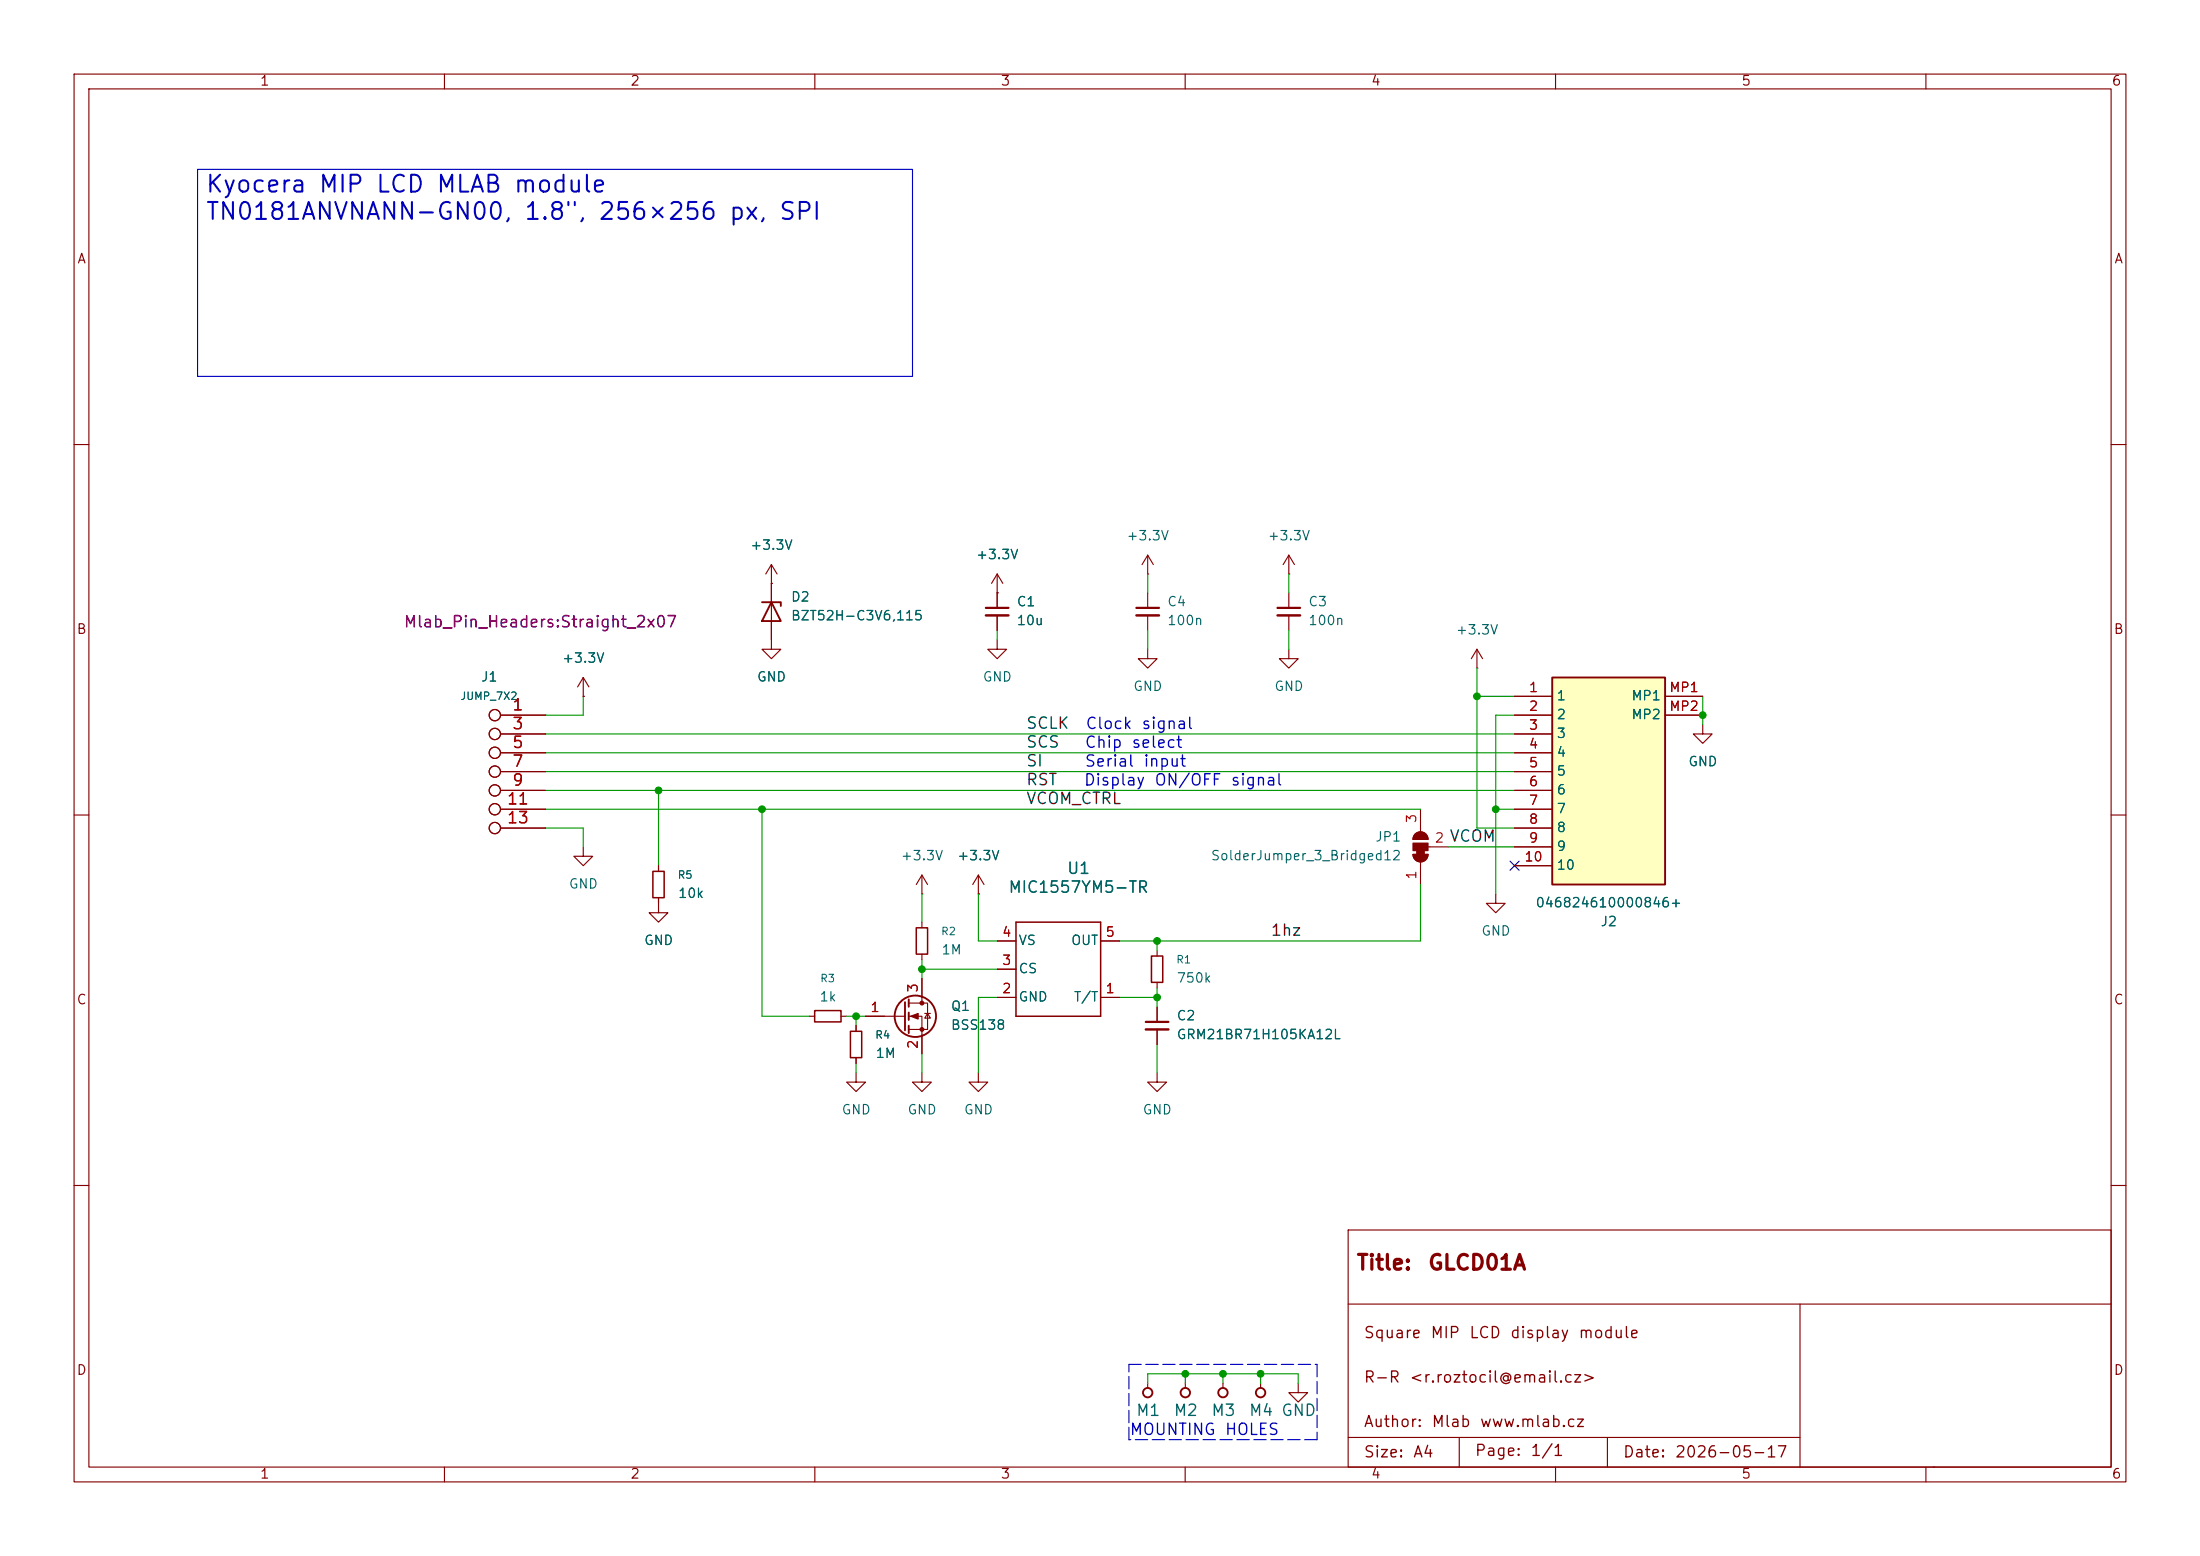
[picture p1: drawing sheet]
<svg xmlns="http://www.w3.org/2000/svg" width="297mm" height="210mm" viewBox="0 0 297 210" stroke-linecap="round" stroke-linejoin="round" font-family="sans-serif">
<g fill="none" stroke="#840000" stroke-width=".15">
<path d="M10 10h277v190h-277zM12 12h273v186h-273zM60 10v2M110 10v2M160 10v2M210 10v2M260 10v2M10 60h2M104.1 78.7h.1M104.1 76.2v11.4h1.3l-1.3 1.3-1.2-1.3h1.2M104.1 76.2l-.7 1.3M104.1 76.2l.8 1.3"/>
<path d="M134.6 77.5v4.5M134.6 77.5l-.7 1.2M134.6 77.5l.8 1.2M154.9 77.5h.1M154.9 74.9l-.7 1.3M154.9 74.9l.8 1.3M154.9 74.9v2.6M174 77.5h.1M174 74.9v2.6M174 74.9l-.8 1.3M174 74.9l.8 1.3M285 60h2"/>
<path d="M78.7 94h.1M78.7 91.4l-.7 1.3M78.7 91.4l.8 1.3M78.7 91.4v2.6M134.6 86.4v1.2h1.3l-1.3 1.3-1.3-1.3h1.3M134.6 80h.1M134.6 83.1v2M154.9 87.6v1.3h1.3l-1.3 1.3-1.2-1.3h1.2M154.9 80v2M154.9 83.1v2M174 87.6v1.3h1.3l-1.3 1.3-1.3-1.3h1.3M174 80v2"/>
<path d="M174 83.1v2M199.4 90.2h.1M199.4 87.6l-.8 1.3M199.4 87.6l.8 1.3M199.4 87.6v2.6M10 110h2M132.1 118.1l-.8 1.3M132.1 118.1l.7 1.3M132.1 118.1v2.6M190.8 115.3h2a1.02 1.02 0 0 1-1 1 1.02 1.02 0 0 1-1-1zM191 112.6a1.02 1.02 0 0 1 1.2-.3 1.02 1.02 0 0 1 .6 1h-2v-.4zM191.8 109.2v3.1"/>
<path d="M191.8 116.3v3.1M192.8 114.3h2.8M285 110h2M109.2 137.2h.8M113.5 137.2h.8M115.6 138.4v.8M116.8 137.2h5.4M122.7 135.4h2.5v3.5h-2.5M122.7 137.2h1.8v5M124.5 132.1v3.3M124.8 136.8h.8M125.2 136.8l.4 .6h-.8z"/>
<path d="M132.1 120.7h.1M134.6 134.6h2.6M134.6 130.8h2.6M134.6 127h2.6M148.6 134.6h2.5M148.6 127h2.5M156.2 128.3v.7M156.2 132.6v.8M156.2 135.9v2M156.2 138.9v2.1M201.9 120.7v1.2h1.3l-1.3 1.3-1.2-1.3h1.2M115.6 144.8v1.3h1.2l-1.2 1.2-1.3-1.2h1.3"/>
<path d="M115.6 142.7v.8M124.5 144.8v1.3h1.2l-1.2 1.2-1.3-1.2h1.3M132.1 144.8v1.3h1.2l-1.2 1.2-1.3-1.2h1.3M10 160h2M182 166h103v32h-103zM182 176h103M243 176v22M285 160h2M60 198v2M110 198v2M154.9 186.7v.6M160 198v2"/>
<path d="M160 186.7v.6M165.1 186.7v.6M170.2 186.7v.6M175.3 186.7v1.3h1.2l-1.2 1.2-1.3-1.2h1.3M182 194h61M197 194v4M210 198v2M217 194v4M260 198v2M261 198h.1"/>
</g>
<path d="M110 136.4h3.5v1.5h-3.5zM114.8 139.2h1.5v3.5h-1.5zM137.2 124.5h11.4v12.7h-11.4zM155.4 129h1.6v3.6h-1.6z" fill="none" stroke="#840000" stroke-width=".2"/>
<path d="M133.1 82h3M153.4 82h3.1M172.5 82h3M154.7 137.9h3" fill="none" stroke="#840000" stroke-width=".3"/>
<path d="M133.1 83.1h3M153.4 83.1h3.1M172.5 83.1h3M154.7 138.9h3" fill="none" stroke="#840000" stroke-width=".33"/>
<g fill="none" stroke="#840000" stroke-width=".25">
<path d="M102.9 81.3h2.5v.5M104.1 81.3l1.3 2.5h-2.5zM122.2 135.3v3.8M122.7 134.9v1M122.7 136.7v1M122.7 138.4v1"/>
<circle cx="123.6" cy="137.2" r="2.79"/>
<circle cx="154.9" cy="188" r=".63"/>
<circle cx="160" cy="188" r=".63"/>
<circle cx="165.1" cy="188" r=".63"/>
<circle cx="170.2" cy="188" r=".63"/>
</g>
<g fill="#840000" stroke="#840000" stroke-width=".15">
<path d="M122.9 137.2l1.1-.4v.7z"/>
<path d="M191.3 114.8h1v.5h-1z"/>
<path d="M190.8 115.3h2a1.02 1.02 0 0 1-1 1 1.02 1.02 0 0 1-1-1z"/>
<path d="M190.8 113.8h2v1h-2z"/>
<path d="M191 112.6a1.02 1.02 0 0 1 1.2-.3 1.02 1.02 0 0 1 .6 1h-2v-.4z"/>
<circle cx="124.5" cy="135.4" r=".25"/>
<circle cx="124.5" cy="138.9" r=".25"/>
</g>
<path d="M209.5 91.4h15.3v28h-15.3z" fill="#ffffc2"/>
<path d="M209.5 91.4h15.3v28h-15.3z" fill="none" stroke="#840000" stroke-width=".25"/>
<g fill="none" stroke="#840000" stroke-width=".15">
<path d="M104.1 78.7h.1M104.1 78.7v2.6M67.6 96.5h6.1M67.6 99.1h6.1M78.7 94h.1M104.1 83.8v2.6M134.6 80h.1M134.6 80v2M134.6 83.1v2M204.5 94h5M204.5 96.5h5M204.5 99.1h5"/>
<path d="M224.8 94h5.1M224.8 96.5h5.1M229.9 97.8v1.3h1.2l-1.2 1.2-1.3-1.2h1.3M67.6 101.6h6.1M67.6 104.1h6.1M67.6 106.7h6.1M67.6 109.2h6.1M67.6 111.8h6.1M78.7 114.3v1.3h1.3l-1.3 1.2-1.2-1.2h1.2M88.9 116.8v.8M124.5 118.1l-.8 1.3M124.5 118.1l.7 1.3"/>
<path d="M124.5 118.1v2.6M204.5 101.6h5M204.5 104.1h5M204.5 106.7h5M204.5 109.2h5M204.5 111.8h5M204.5 114.3h5M204.5 116.8h5M88.9 121.2v2h1.3l-1.3 1.3-1.3-1.3h1.3M115.6 138.4v.8M116.8 137.2h2.6M124.5 120.7h.1"/>
<path d="M124.5 124.5v.7M124.5 128.8v.7M124.5 132.1v2.5M124.5 139.7v2.5M132.1 120.7h.1M134.6 134.6h2.6M134.6 130.8h2.6M134.6 127h2.6M148.6 134.6h2.5M148.6 127h2.5M156.2 135.9v2M156.2 138.9v2.1"/>
<path d="M115.6 142.7v.8M156.2 144.8v1.3h1.3l-1.3 1.2-1.3-1.2h1.3"/>
<circle cx="66.8" cy="96.5" r=".76"/>
<circle cx="66.8" cy="99.1" r=".76"/>
<circle cx="66.8" cy="101.6" r=".76"/>
<circle cx="66.8" cy="111.8" r=".76"/>
<circle cx="66.8" cy="109.2" r=".76"/>
<circle cx="66.8" cy="106.7" r=".76"/>
<circle cx="66.8" cy="104.1" r=".76"/>
</g>
<path d="M88.1 117.6h1.6v3.6h-1.6zM123.7 125.2h1.5v3.6h-1.5z" fill="none" stroke="#840000" stroke-width=".2"/>
<path d="M152.4 194.3v-10.1M152.4 184.2h25.4M177.8 194.3h-25.4M177.8 184.2v10.1" fill="none" stroke="#0000c2" stroke-width=".15" stroke-dasharray="1.7 .6"/>
<g fill="none" stroke="#009600" stroke-width=".15">
<path d="M154.9 77.5v2.5M174 77.5v2.5M73.7 99.1h130.8M78.7 94v2.5h-5M134.6 85.1v1.3M154.9 85.1v2.5M174 85.1v2.5M199.4 94h5.1M199.4 90.2v21.6h5.1M204.5 96.5h-2.6v24.2M229.9 94v3.8M73.7 106.7h130.8"/>
<path d="M73.7 111.8h5v2.5M73.7 109.2h118.1M73.7 101.6h130.8M73.7 104.1h130.8M88.9 106.7v10.1M102.9 109.2v28h6.3M191.8 119.4v7.6h-40.7M195.6 114.3h8.9M201.9 109.2h2.6M114.3 137.2h2.5M115.6 137.2v1.2M124.5 120.7v3.8"/>
<path d="M124.5 129.5v2.6M124.5 130.8h10.1M132.1 120.7v6.3h2.5M134.6 134.6h-2.5v10.2M151.1 134.6h5.1M156.2 127v1.3M156.2 133.4v2.5M115.6 143.5v1.3M124.5 142.2v2.6M156.2 141v3.8M154.9 186.7v-1.3h20.4v1.3M160 185.4v1.3"/>
<path d="M165.1 185.4v1.3M170.2 185.4v1.3"/>
</g>
<path d="M203.9 116.2l1.2 1.2M205.1 116.2l-1.2 1.2" fill="none" stroke="#000084" stroke-width=".15"/>
<path d="M26.7 22.9h96.5v27.9h-96.5z" fill="none" stroke="#0000c2" stroke-width=".15"/>
<g fill="#009600" stroke="#009600" stroke-width=".14">
<circle cx="88.9" cy="106.7" r=".46"/>
<circle cx="115.6" cy="137.2" r=".46"/>
<circle cx="124.5" cy="130.8" r=".46"/>
<circle cx="102.9" cy="109.2" r=".46"/>
<circle cx="160" cy="185.4" r=".46"/>
<circle cx="170.2" cy="185.4" r=".46"/>
<circle cx="165.1" cy="185.4" r=".46"/>
<circle cx="156.2" cy="127" r=".46"/>
<circle cx="156.2" cy="134.6" r=".46"/>
<circle cx="199.4" cy="94" r=".46"/>
<circle cx="201.9" cy="109.2" r=".46"/>
<circle cx="229.9" cy="96.5" r=".46"/>
</g>
<g font-size="2.3" fill="#0000c2">
<text x="27.6" y="26.6">Kyocera MIP LCD MLAB module</text>
<text x="27.6" y="30.2">TN0181ANVNANN-GN00, 1.8&quot;, 256×256 px, SPI</text>
</g>
<g font-size="2" fill="#840000">
<text x="183" y="171.9">Title:</text>
<text x="192.7" y="171.9">GLCD01A</text>
</g>
<text font-size="1.5" fill="#840084" x="54.4" y="85.1">Mlab_Pin_Headers:Straight_2x07</text>
<g font-size="1.5" fill="#a90000">
<text x="69" y="96.3">1</text>
<text x="69" y="98.8">3</text>
<text x="69" y="101.3">5</text>
<text x="69" y="103.9">7</text>
<text x="69" y="106.4">9</text>
<text x="68.3" y="109">11</text>
<text x="68.3" y="111.5">13</text>
</g>
<g font-size="1.5" fill="#0f0f0f">
<text x="138.4" y="101.3">SCS</text>
<text x="138.4" y="98.7">SCLK</text>
<text x="138.4" y="106.4">RST</text>
<text x="138.4" y="103.8">SI</text>
<text x="138.4" y="108.9">VCOM_CTRL</text>
<text x="195.6" y="114">VCOM</text>
<text x="171.4" y="126.7">1hz</text>
</g>
<g font-size="1.5" fill="#0000c2">
<text x="146.3" y="101.3">Chip</text>
<text x="146.4" y="98.8">Clock</text>
<text x="152.7" y="101.3">select</text>
<text x="154" y="98.8">signal</text>
<text x="146.2" y="106.4">Display</text>
<text x="146.3" y="103.9">Serial</text>
<text x="154.3" y="103.9">input</text>
<text x="155.7" y="106.4">ON/OFF</text>
<text x="166.1" y="106.4">signal</text>
<text x="152.4" y="194.1">MOUNTING</text>
<text x="165.3" y="194.1">HOLES</text>
</g>
<g font-size="1.5" fill="#006464">
<text x="143.9" y="118.3">U1</text>
<text x="136" y="120.9">MIC1557YM5-TR</text>
<text x="153.3" y="191.5">M1</text>
<text x="158.3" y="191.5">M2</text>
<text x="163.4" y="191.5">M3</text>
<text x="168.5" y="191.5">M4 GND</text>
</g>
<g font-size="1.5" fill="#840000">
<text x="184" y="181">Square</text>
<text x="193" y="181">MIP</text>
<text x="198.2" y="181">LCD</text>
<text x="203.8" y="181">display</text>
<text x="213" y="181">module</text>
<text x="184" y="187">R-R</text>
<text x="190.2" y="187">&lt;r.roztocil@email.cz&gt;</text>
<text x="184" y="193">Author:</text>
<text x="184" y="197.1">Size:</text>
<text x="190.7" y="197.1">A4</text>
<text x="193.2" y="193">Mlab</text>
<text x="199" y="196.9">Page:</text>
<text x="199.7" y="193">www.mlab.cz</text>
<text x="206.5" y="196.9">1/1</text>
<text x="219" y="197.1">Date:</text>
<text x="226" y="197.1">2026-05-17</text>
</g>
<g font-size="1.3" fill="#840000">
<text x="35" y="11.9">1</text>
<text x="85" y="11.9">2</text>
<text x="135" y="11.9">3</text>
<text x="185" y="11.9">4</text>
<text x="235" y="11.9">5</text>
<text x="285" y="11.9">6</text>
<text x="10.3" y="35.9">A</text>
<text x="285.3" y="35.9">A</text>
<text x="10.3" y="85.9">B</text>
<text x="285.3" y="85.9">B</text>
<text x="10.3" y="135.9">C</text>
<text x="285.3" y="135.9">C</text>
<text x="10.3" y="185.9">D</text>
<text x="285.3" y="185.9">D</text>
<text x="35" y="199.9">1</text>
<text x="85" y="199.9">2</text>
<text x="135" y="199.9">3</text>
<text x="185" y="199.9">4</text>
<text x="235" y="199.9">5</text>
<text x="285" y="199.9">6</text>
</g>
<g font-size="1.3" fill="#006464">
<text x="101.2" y="74.5">+3.3V</text>
<text x="131.7" y="75.8">+3.3V</text>
<text x="152" y="73.3">+3.3V</text>
<text x="171" y="73.3">+3.3V</text>
<text x="106.7" y="81.5">D2</text>
<text x="137.2" y="82.1">C1</text>
<text x="157.5" y="82.1">C4</text>
<text x="176.5" y="82.1">C3</text>
<text x="75.8" y="89.8">+3.3V</text>
<text x="106.7" y="84">BZT52H-C3V6,115</text>
<text x="137.2" y="84.7">10u</text>
<text x="157.5" y="84.7">100n</text>
<text x="176.5" y="84.7">100n</text>
<text x="196.4" y="86">+3.3V</text>
<text x="64.8" y="92.3">J1</text>
<text x="102.1" y="92.3">GND</text>
<text x="132.6" y="92.3">GND</text>
<text x="152.9" y="93.6">GND</text>
<text x="172" y="93.6">GND</text>
<text x="210.1" y="94.8">1</text>
<text x="220.1" y="94.8">MP1</text>
<text x="210.1" y="97.4">2</text>
<text x="210.1" y="99.9">3</text>
<text x="220.1" y="97.4">MP2</text>
<text x="210.1" y="102.5">4</text>
<text x="210.1" y="105">5</text>
<text x="210.1" y="107.5">6</text>
<text x="227.8" y="103.7">GND</text>
<text x="185.6" y="113.9">JP1</text>
<text x="210.1" y="110.1">7</text>
<text x="210.1" y="112.6">8</text>
<text x="121.5" y="116.4">+3.3V</text>
<text x="129.1" y="116.4">+3.3V</text>
<text x="163.4" y="116.4">SolderJumper_3_Bridged12</text>
<text x="210.1" y="115.2">9</text>
<text x="210.1" y="117.7">10</text>
<text x="76.7" y="120.2">GND</text>
<text x="91.4" y="121.5">10k</text>
<text x="207.2" y="122.8">046824610000846+</text>
<text x="216" y="125.3">J2</text>
<text x="86.9" y="127.9">GND</text>
<text x="127" y="129.1">1M</text>
<text x="137.4" y="131.7">CS</text>
<text x="137.4" y="127.9">VS</text>
<text x="144.5" y="127.9">OUT</text>
<text x="199.9" y="126.6">GND</text>
<text x="110.5" y="135.5">1k</text>
<text x="128.3" y="136.8">Q1</text>
<text x="137.4" y="135.5">GND</text>
<text x="144.9" y="135.5">T/T</text>
<text x="158.8" y="132.9">750k</text>
<text x="118.1" y="143.1">1M</text>
<text x="128.3" y="139.3">BSS138</text>
<text x="158.8" y="138">C2</text>
<text x="158.8" y="140.6">GRM21BR71H105KA12L</text>
<text x="113.5" y="150.7">GND</text>
<text x="122.4" y="150.7">GND</text>
<text x="130" y="150.7">GND</text>
<text x="154.2" y="150.7">GND</text>
</g>
<g font-size="1.3" fill="#a90000">
<text x="206.3" y="93.7">1</text>
<text x="225.3" y="93.7">MP1</text>
<text x="206.3" y="96.3">2</text>
<text x="206.3" y="98.8">3</text>
<text x="206.3" y="101.3">4</text>
<text x="225.3" y="96.3">MP2</text>
<text x="206.3" y="103.9">5</text>
<text x="206.3" y="106.4">6</text>
<text x="191.5" y="111.2" transform="rotate(-90 191.5 111.2)">3</text>
<text x="206.3" y="109">7</text>
<text x="206.3" y="111.5">8</text>
<text x="191.5" y="118.8" transform="rotate(-90 191.5 118.8)">1</text>
<text x="193.6" y="114">2</text>
<text x="205.7" y="116.6">10</text>
<text x="206.3" y="114">9</text>
<text x="135.2" y="130.6">3</text>
<text x="135.2" y="126.7">4</text>
<text x="149.2" y="126.7">5</text>
<text x="117.4" y="136.9">1</text>
<text x="124.2" y="134.1" transform="rotate(-90 124.2 134.1)">3</text>
<text x="135.2" y="134.4">2</text>
<text x="149.2" y="134.4">1</text>
<text x="124.2" y="141.7" transform="rotate(-90 124.2 141.7)">2</text>
</g>
<g font-size="1" fill="#006464">
<text x="62.1" y="94.7">JUMP_7X2</text>
<text x="91.4" y="118.8">R5</text>
<text x="127" y="126.5">R2</text>
<text x="158.7" y="130.3">R1</text>
<text x="110.6" y="132.8">R3</text>
<text x="118.1" y="140.4">R4</text>
</g>
</svg>
